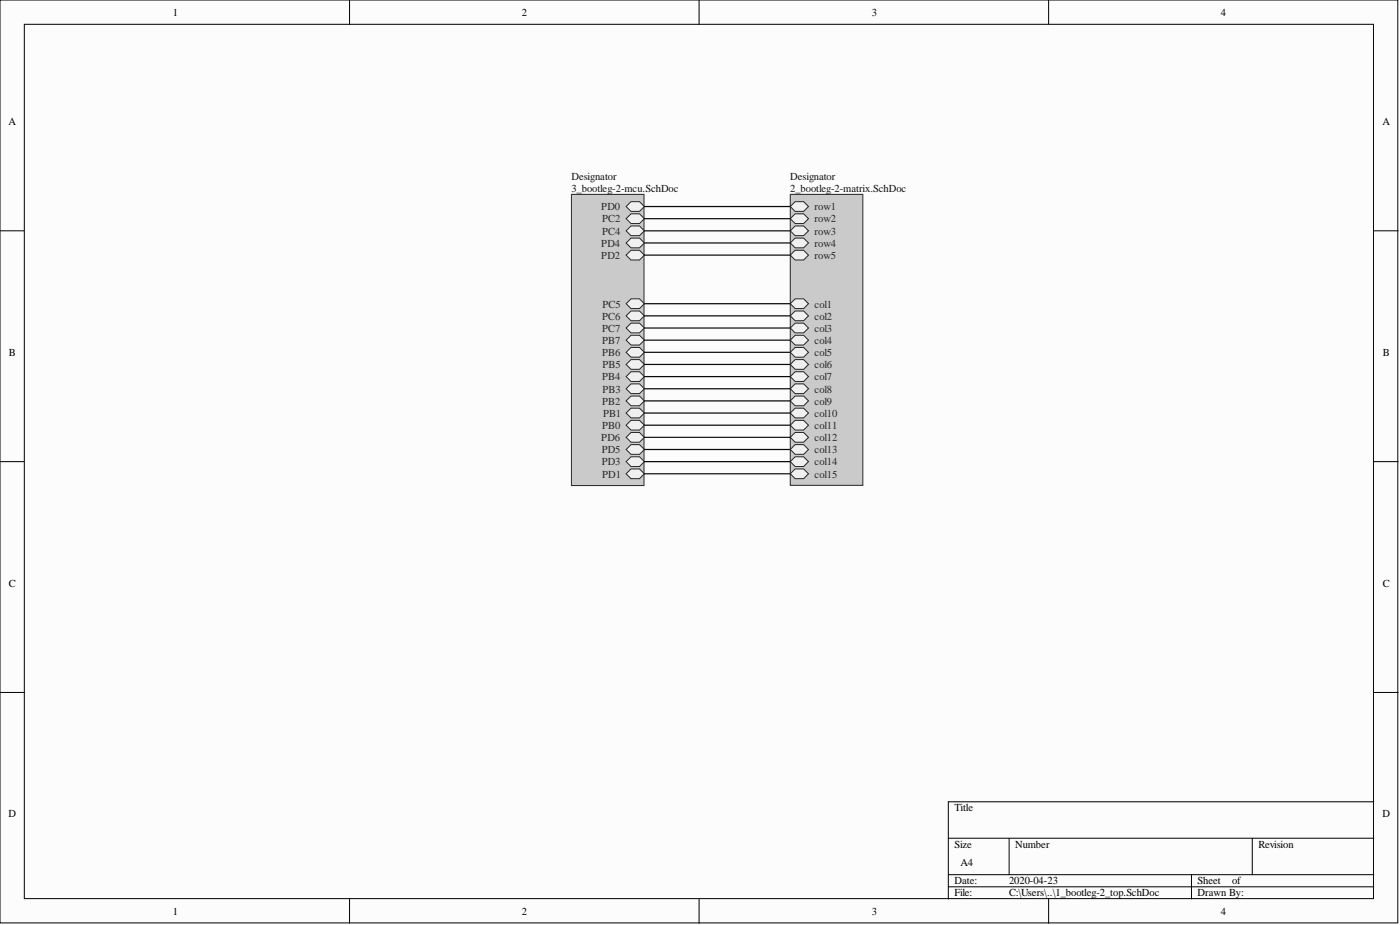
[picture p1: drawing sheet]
<svg xmlns="http://www.w3.org/2000/svg" width="292mm" height="193mm" viewBox="0 0 292 193" stroke-linecap="round" stroke-linejoin="round" font-family="sans-serif">
<g fill="#fcfcfc" stroke="#000" stroke-width=".21">
<path d="M0 0h291.6v192.5h-291.6z"/>
<path d="M5.1 5.1h281.5v182.4h-281.5z"/>
</g>
<g fill="none" stroke="#000" stroke-width=".21">
<path d="M72.9 0v5.1M145.9 0v5.1M218.8 0v5.1M0 48.2h5.1M286.6 48.2h5.1M0 96.3h5.1M286.6 96.3h5.1M0 144.5h5.1M286.6 144.5h5.1M197.9 174.9h88.7M210.5 174.9v7.6M261.3 174.9v7.6"/>
<path d="M286.6 167.3h-88.7v20.2M72.9 187.5v5.1M145.9 187.5v5.1M197.9 182.5h88.7M197.9 185h88.7M218.8 187.5v5.1M248.6 182.5v5"/>
</g>
<path d="M119.2 40.6h15.2v60.7h-15.2z" fill="#cacaca" stroke="#262626" stroke-width=".21"/>
<path d="M130.6 96.3l1.1-1h1.7l1 1-1 1h-1.7z" fill-rule="evenodd" fill="#f0f0f0"/>
<path d="M130.6 96.3l1.1-1h1.7l1 1-1 1h-1.7z" fill="none" stroke="#262626" stroke-width=".21"/>
<path d="M130.6 43.1l1.1-1h1.7l1 1-1 1h-1.7z" fill-rule="evenodd" fill="#f0f0f0"/>
<path d="M130.6 43.1l1.1-1h1.7l1 1-1 1h-1.7z" fill="none" stroke="#262626" stroke-width=".21"/>
<path d="M130.6 98.8l1.1-1h1.7l1 1-1 1.1h-1.7z" fill-rule="evenodd" fill="#f0f0f0"/>
<path d="M130.6 98.8l1.1-1h1.7l1 1-1 1.1h-1.7z" fill="none" stroke="#262626" stroke-width=".21"/>
<path d="M130.6 45.6l1.1-1h1.7l1 1-1 1h-1.7z" fill-rule="evenodd" fill="#f0f0f0"/>
<path d="M130.6 45.6l1.1-1h1.7l1 1-1 1h-1.7z" fill="none" stroke="#262626" stroke-width=".21"/>
<path d="M130.6 53.2l1.1-1h1.7l1 1-1 1h-1.7z" fill-rule="evenodd" fill="#f0f0f0"/>
<path d="M130.6 53.2l1.1-1h1.7l1 1-1 1h-1.7z" fill="none" stroke="#262626" stroke-width=".21"/>
<path d="M130.6 50.7l1.1-1h1.7l1 1-1 1h-1.7z" fill-rule="evenodd" fill="#f0f0f0"/>
<path d="M130.6 50.7l1.1-1h1.7l1 1-1 1h-1.7z" fill="none" stroke="#262626" stroke-width=".21"/>
<path d="M130.6 48.2l1.1-1.1h1.7l1 1.1-1 1h-1.7z" fill-rule="evenodd" fill="#f0f0f0"/>
<path d="M130.6 48.2l1.1-1.1h1.7l1 1.1-1 1h-1.7z" fill="none" stroke="#262626" stroke-width=".21"/>
<path d="M130.6 93.8l1.1-1h1.7l1 1-1 1h-1.7z" fill-rule="evenodd" fill="#f0f0f0"/>
<path d="M130.6 93.8l1.1-1h1.7l1 1-1 1h-1.7z" fill="none" stroke="#262626" stroke-width=".21"/>
<path d="M130.6 76l1.1-1h1.7l1 1-1 1h-1.7z" fill-rule="evenodd" fill="#f0f0f0"/>
<path d="M130.6 76l1.1-1h1.7l1 1-1 1h-1.7z" fill="none" stroke="#262626" stroke-width=".21"/>
<path d="M130.6 73.5l1.1-1h1.7l1 1-1 1h-1.7z" fill-rule="evenodd" fill="#f0f0f0"/>
<path d="M130.6 73.5l1.1-1h1.7l1 1-1 1h-1.7z" fill="none" stroke="#262626" stroke-width=".21"/>
<path d="M130.6 78.6l1.1-1h1.7l1 1-1 1h-1.7z" fill-rule="evenodd" fill="#f0f0f0"/>
<path d="M130.6 78.6l1.1-1h1.7l1 1-1 1h-1.7z" fill="none" stroke="#262626" stroke-width=".21"/>
<path d="M130.6 83.6l1.1-1h1.7l1 1-1 1h-1.7z" fill-rule="evenodd" fill="#f0f0f0"/>
<path d="M130.6 83.6l1.1-1h1.7l1 1-1 1h-1.7z" fill="none" stroke="#262626" stroke-width=".21"/>
<path d="M130.6 91.2l1.1-1h1.7l1 1-1 1.1h-1.7z" fill-rule="evenodd" fill="#f0f0f0"/>
<path d="M130.6 91.2l1.1-1h1.7l1 1-1 1.1h-1.7z" fill="none" stroke="#262626" stroke-width=".21"/>
<path d="M130.6 81.1l1.1-1h1.7l1 1-1 1h-1.7z" fill-rule="evenodd" fill="#f0f0f0"/>
<path d="M130.6 81.1l1.1-1h1.7l1 1-1 1h-1.7z" fill="none" stroke="#262626" stroke-width=".21"/>
<path d="M130.6 86.2l1.1-1h1.7l1 1-1 1h-1.7z" fill-rule="evenodd" fill="#f0f0f0"/>
<path d="M130.6 86.2l1.1-1h1.7l1 1-1 1h-1.7z" fill="none" stroke="#262626" stroke-width=".21"/>
<path d="M130.6 88.7l1.1-1h1.7l1 1-1 1h-1.7z" fill-rule="evenodd" fill="#f0f0f0"/>
<path d="M130.6 88.7l1.1-1h1.7l1 1-1 1h-1.7z" fill="none" stroke="#262626" stroke-width=".21"/>
<path d="M130.6 68.4l1.1-1h1.7l1 1-1 1h-1.7z" fill-rule="evenodd" fill="#f0f0f0"/>
<path d="M130.6 68.4l1.1-1h1.7l1 1-1 1h-1.7z" fill="none" stroke="#262626" stroke-width=".21"/>
<path d="M130.6 63.4l1.1-1.1h1.7l1 1.1-1 1h-1.7z" fill-rule="evenodd" fill="#f0f0f0"/>
<path d="M130.6 63.4l1.1-1.1h1.7l1 1.1-1 1h-1.7z" fill="none" stroke="#262626" stroke-width=".21"/>
<path d="M130.6 71l1.1-1.1h1.7l1 1.1-1 1h-1.7z" fill-rule="evenodd" fill="#f0f0f0"/>
<path d="M130.6 71l1.1-1.1h1.7l1 1.1-1 1h-1.7z" fill="none" stroke="#262626" stroke-width=".21"/>
<path d="M130.6 65.9l1.1-1h1.7l1 1-1 1h-1.7z" fill-rule="evenodd" fill="#f0f0f0"/>
<path d="M130.6 65.9l1.1-1h1.7l1 1-1 1h-1.7z" fill="none" stroke="#262626" stroke-width=".21"/>
<path d="M164.9 40.6h15.1v60.6h-15.1z" fill="#cacaca" stroke="#262626" stroke-width=".21"/>
<path d="M164.9 76l1-1h1.8l1 1-1 1h-1.8z" fill-rule="evenodd" fill="#f0f0f0"/>
<path d="M164.9 76l1-1h1.8l1 1-1 1h-1.8z" fill="none" stroke="#262626" stroke-width=".21"/>
<path d="M164.9 81.1l1-1h1.8l1 1-1 1h-1.8z" fill-rule="evenodd" fill="#f0f0f0"/>
<path d="M164.9 81.1l1-1h1.8l1 1-1 1h-1.8z" fill="none" stroke="#262626" stroke-width=".21"/>
<path d="M164.9 73.5l1-1h1.8l1 1-1 1h-1.8z" fill-rule="evenodd" fill="#f0f0f0"/>
<path d="M164.9 73.5l1-1h1.8l1 1-1 1h-1.8z" fill="none" stroke="#262626" stroke-width=".21"/>
<path d="M164.9 78.6l1-1h1.8l1 1-1 1h-1.8z" fill-rule="evenodd" fill="#f0f0f0"/>
<path d="M164.9 78.6l1-1h1.8l1 1-1 1h-1.8z" fill="none" stroke="#262626" stroke-width=".21"/>
<path d="M164.9 68.4l1-1h1.8l1 1-1 1h-1.8z" fill-rule="evenodd" fill="#f0f0f0"/>
<path d="M164.9 68.4l1-1h1.8l1 1-1 1h-1.8z" fill="none" stroke="#262626" stroke-width=".21"/>
<path d="M164.9 65.9l1-1h1.8l1 1-1 1h-1.8z" fill-rule="evenodd" fill="#f0f0f0"/>
<path d="M164.9 65.9l1-1h1.8l1 1-1 1h-1.8z" fill="none" stroke="#262626" stroke-width=".21"/>
<path d="M164.9 63.4l1-1.1h1.8l1 1.1-1 1h-1.8z" fill-rule="evenodd" fill="#f0f0f0"/>
<path d="M164.9 63.4l1-1.1h1.8l1 1.1-1 1h-1.8z" fill="none" stroke="#262626" stroke-width=".21"/>
<path d="M164.9 71l1-1.1h1.8l1 1.1-1 1h-1.8z" fill-rule="evenodd" fill="#f0f0f0"/>
<path d="M164.9 71l1-1.1h1.8l1 1.1-1 1h-1.8z" fill="none" stroke="#262626" stroke-width=".21"/>
<path d="M164.9 83.6l1-1h1.8l1 1-1 1h-1.8z" fill-rule="evenodd" fill="#f0f0f0"/>
<path d="M164.9 83.6l1-1h1.8l1 1-1 1h-1.8z" fill="none" stroke="#262626" stroke-width=".21"/>
<path d="M164.9 48.2l1-1.1h1.8l1 1.1-1 1h-1.8z" fill-rule="evenodd" fill="#f0f0f0"/>
<path d="M164.9 48.2l1-1.1h1.8l1 1.1-1 1h-1.8z" fill="none" stroke="#262626" stroke-width=".21"/>
<path d="M164.9 43.1l1-1h1.8l1 1-1 1h-1.8z" fill-rule="evenodd" fill="#f0f0f0"/>
<path d="M164.9 43.1l1-1h1.8l1 1-1 1h-1.8z" fill="none" stroke="#262626" stroke-width=".21"/>
<path d="M164.9 50.7l1-1h1.8l1 1-1 1h-1.8z" fill-rule="evenodd" fill="#f0f0f0"/>
<path d="M164.9 50.7l1-1h1.8l1 1-1 1h-1.8z" fill="none" stroke="#262626" stroke-width=".21"/>
<path d="M164.9 45.6l1-1h1.8l1 1-1 1h-1.8z" fill-rule="evenodd" fill="#f0f0f0"/>
<path d="M164.9 45.6l1-1h1.8l1 1-1 1h-1.8z" fill="none" stroke="#262626" stroke-width=".21"/>
<path d="M164.9 53.2l1-1h1.8l1 1-1 1h-1.8z" fill-rule="evenodd" fill="#f0f0f0"/>
<path d="M164.9 53.2l1-1h1.8l1 1-1 1h-1.8z" fill="none" stroke="#262626" stroke-width=".21"/>
<path d="M164.9 88.7l1-1h1.8l1 1-1 1h-1.8z" fill-rule="evenodd" fill="#f0f0f0"/>
<path d="M164.9 88.7l1-1h1.8l1 1-1 1h-1.8z" fill="none" stroke="#262626" stroke-width=".21"/>
<path d="M164.9 86.2l1-1h1.8l1 1-1 1h-1.8z" fill-rule="evenodd" fill="#f0f0f0"/>
<path d="M164.9 86.2l1-1h1.8l1 1-1 1h-1.8z" fill="none" stroke="#262626" stroke-width=".21"/>
<path d="M164.9 98.8l1-1h1.8l1 1-1 1.1h-1.8z" fill-rule="evenodd" fill="#f0f0f0"/>
<path d="M164.9 98.8l1-1h1.8l1 1-1 1.1h-1.8z" fill="none" stroke="#262626" stroke-width=".21"/>
<path d="M164.9 93.8l1-1h1.8l1 1-1 1h-1.8z" fill-rule="evenodd" fill="#f0f0f0"/>
<path d="M164.9 93.8l1-1h1.8l1 1-1 1h-1.8z" fill="none" stroke="#262626" stroke-width=".21"/>
<path d="M164.9 96.3l1-1h1.8l1 1-1 1h-1.8z" fill-rule="evenodd" fill="#f0f0f0"/>
<path d="M164.9 96.3l1-1h1.8l1 1-1 1h-1.8z" fill="none" stroke="#262626" stroke-width=".21"/>
<path d="M164.9 91.2l1-1h1.8l1 1-1 1.1h-1.8z" fill-rule="evenodd" fill="#f0f0f0"/>
<path d="M164.9 91.2l1-1h1.8l1 1-1 1.1h-1.8z" fill="none" stroke="#262626" stroke-width=".21"/>
<g fill="none" stroke="#0e0e0e" stroke-width=".26">
<path d="M134.4 53.2h30.5M134.4 50.7h30.5M134.4 48.2h30.5M134.4 45.6h30.5M134.4 43.1h30.5M134.4 78.6h30.5M134.4 73.5h30.5M134.4 71h30.5M134.4 65.9h30.5M134.4 63.4h30.5M134.4 68.4h30.5M134.4 76h30.5"/>
<path d="M134.4 86.2h30.5M134.4 83.6h30.5M134.4 81.1h30.5M134.4 88.7h30.5M134.4 91.2h30.5M134.4 93.8h30.5M134.4 96.3h30.5M134.4 98.8h30.5"/>
</g>
<g font-size="2.2">
<text x="36.1" y="3.3">1</text>
<text x="108.9" y="3.3">2</text>
<text x="181.9" y="3.3">3</text>
<text x="254.7" y="3.3">4</text>
<text x="1.8" y="26.1">A</text>
<text x="288.4" y="26.1">A</text>
<text x="1.9" y="74.2">B</text>
<text x="288.5" y="74.2">B</text>
<text x="1.9" y="122.4">C</text>
<text x="288.5" y="122.4">C</text>
<text x="1.8" y="170.5">D</text>
<text x="199.1" y="169.3">Title</text>
<text x="288.4" y="170.5">D</text>
<text x="199.1" y="176.9">Size</text>
<text x="211.8" y="176.9">Number</text>
<text x="262.5" y="176.9">Revision</text>
<text x="199.1" y="184.5">Date:</text>
<text x="200.4" y="180.7">A4</text>
<text x="210.5" y="184.5">2020-04-23</text>
<text x="249.9" y="184.5">Sheet</text>
<text x="257.1" y="184.5">of</text>
<text x="36.1" y="190.8">1</text>
<text x="108.9" y="190.8">2</text>
<text x="181.9" y="190.8">3</text>
<text x="199.1" y="187">File:</text>
<text x="210.5" y="187">C:\Users\..\1_bootleg-2_top.SchDoc</text>
<text x="249.9" y="187">Drawn By:</text>
<text x="254.7" y="190.8">4</text>
</g>
<g font-size="2.2" fill="#0e0e0e">
<text x="119.2" y="37.5">Designator</text>
<text x="119.2" y="40.1">3_bootleg-2-mcu.SchDoc</text>
<text x="164.9" y="37.5">Designator</text>
<text x="164.9" y="40.1">2_bootleg-2-matrix.SchDoc</text>
</g>
<g font-size="2.2" fill="#262626">
<text x="125.5" y="43.9">PD0</text>
<text x="125.6" y="46.4">PC2</text>
<text x="170" y="43.9">row1</text>
<text x="170" y="46.4">row2</text>
<text x="125.5" y="51.5">PD4</text>
<text x="125.6" y="49">PC4</text>
<text x="170" y="49">row3</text>
<text x="170" y="51.5">row4</text>
<text x="125.5" y="54">PD2</text>
<text x="170" y="54">row5</text>
<text x="125.7" y="64.2">PC5</text>
<text x="170" y="64.2">col1</text>
<text x="125.6" y="69.2">PC7</text>
<text x="125.6" y="71.8">PB7</text>
<text x="125.6" y="66.7">PC6</text>
<text x="170" y="69.2">col3</text>
<text x="170" y="66.7">col2</text>
<text x="170" y="71.8">col4</text>
<text x="125.6" y="74.3">PB6</text>
<text x="125.7" y="76.8">PB5</text>
<text x="170" y="76.8">col6</text>
<text x="170" y="74.3">col5</text>
<text x="125.6" y="79.4">PB4</text>
<text x="125.7" y="81.9">PB3</text>
<text x="170" y="81.9">col8</text>
<text x="170" y="79.4">col7</text>
<text x="125.6" y="84.4">PB2</text>
<text x="125.6" y="89.5">PB0</text>
<text x="125.8" y="87">PB1</text>
<text x="170" y="84.4">col9</text>
<text x="170" y="89.5">col11</text>
<text x="170" y="87">col10</text>
<text x="125.5" y="92">PD6</text>
<text x="125.5" y="94.6">PD5</text>
<text x="170" y="94.6">col13</text>
<text x="170" y="92">col12</text>
<text x="125.5" y="97.1">PD3</text>
<text x="125.6" y="99.6">PD1</text>
<text x="170" y="99.6">col15</text>
<text x="170" y="97.1">col14</text>
</g>
</svg>
